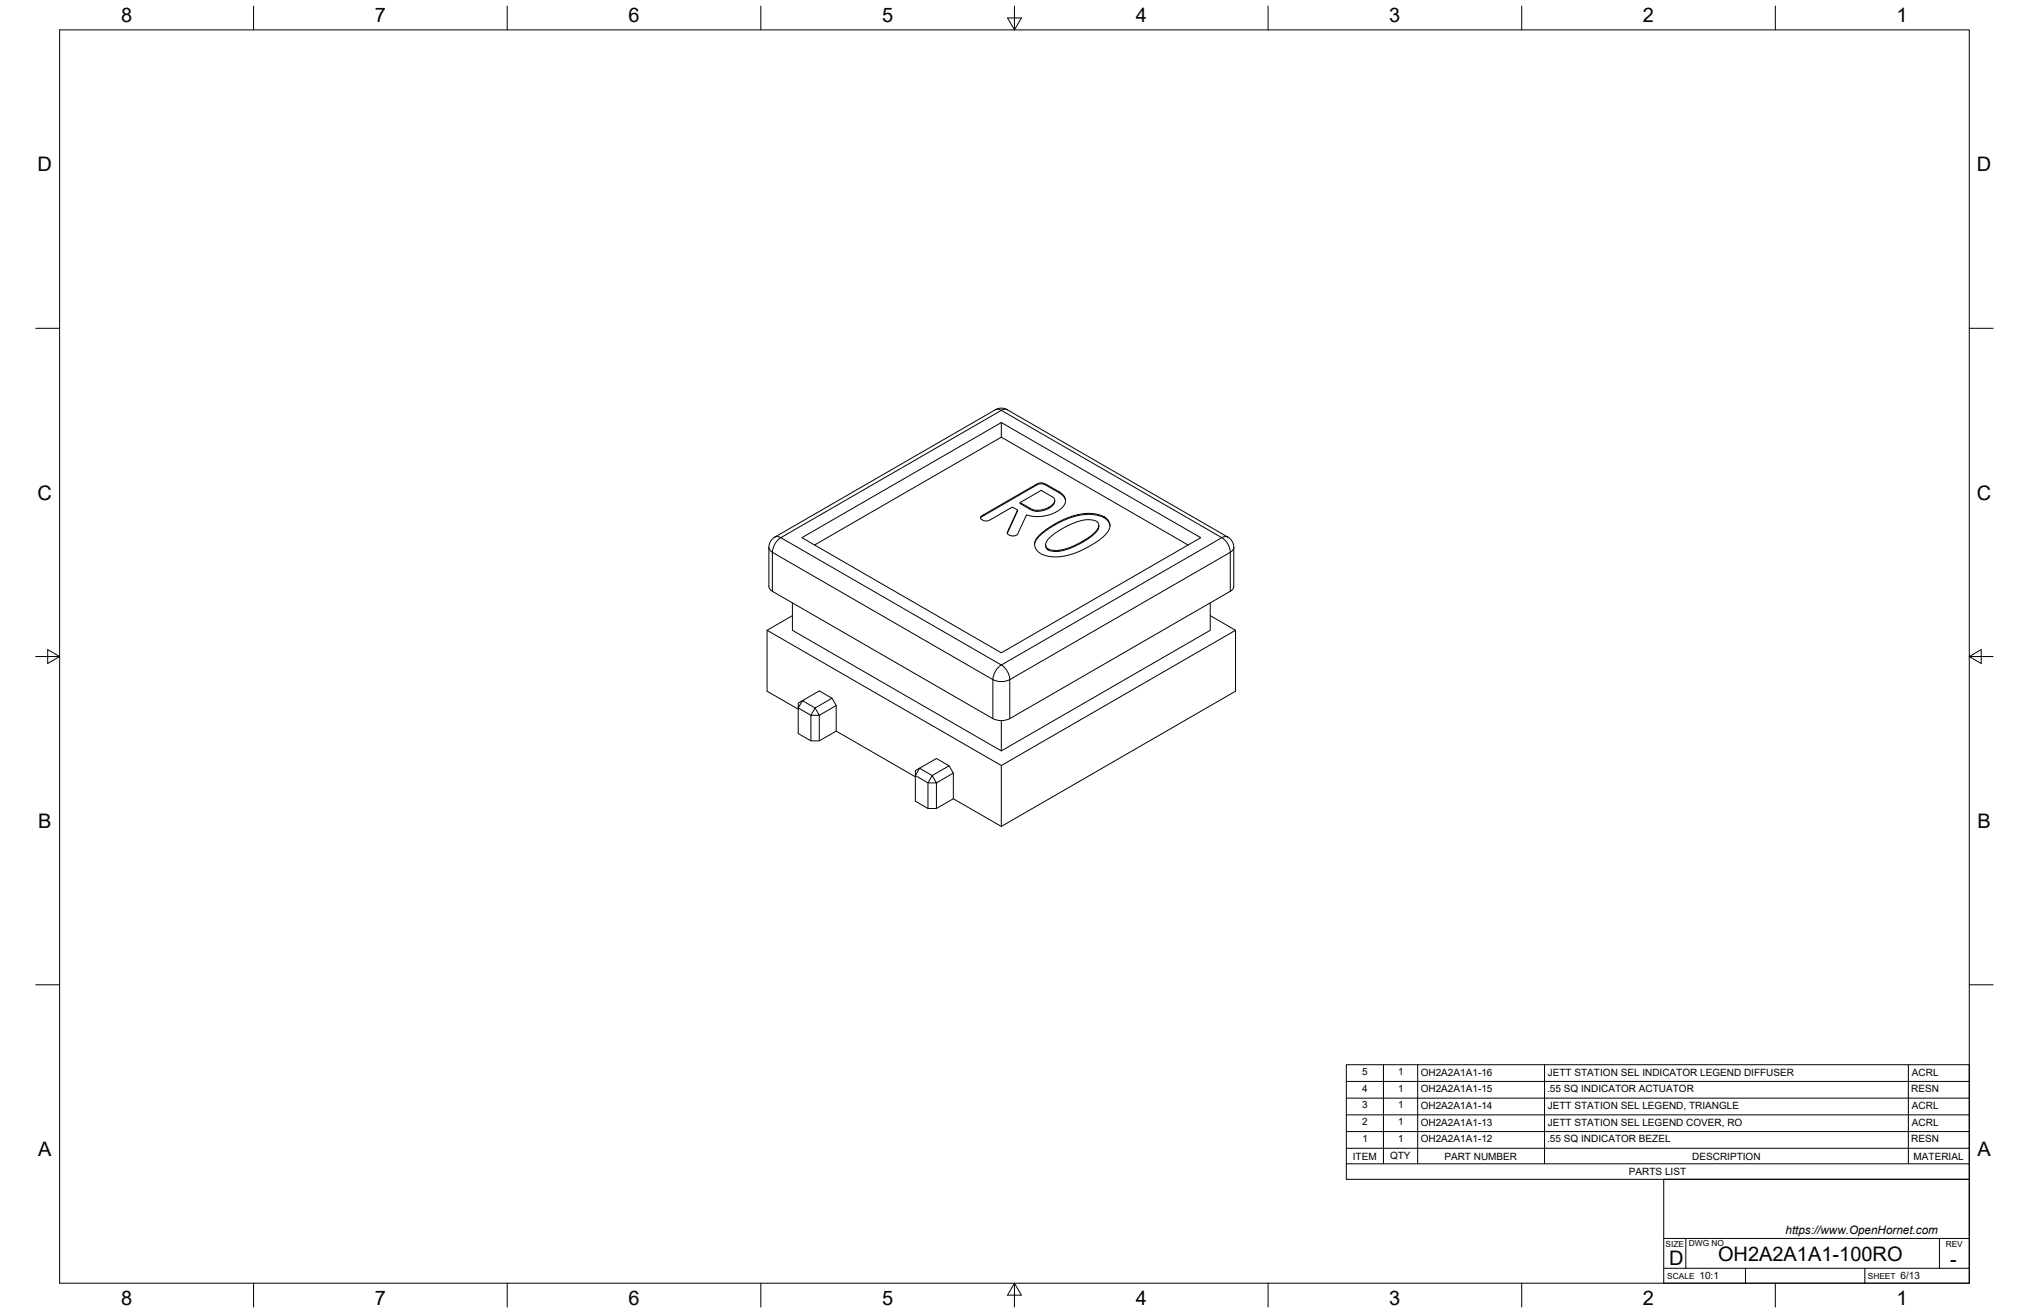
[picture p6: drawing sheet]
<svg xmlns="http://www.w3.org/2000/svg" width="864mm" height="559mm" viewBox="0 0 864 559" stroke-linecap="round" stroke-linejoin="round" font-family="sans-serif">
<!-- layer: Visible Narrow -->
<path d="M423.7 174.4l1.1-.2 1.4 .4M428.7 174.4l-1.1-.2-1.4 .4M418.8 219v.4M438.4 216.3v.4M329.8 228.6l1.2-.3 1.4 .5a8 8 0 0 0-3.7 6.2l-1.1-.9-.3-1.1M332.3 228.8l93.9-54.2 93.8 54.2-93.8 54.2zM522.6 228.6l-1.2-.3-1.3 .5a8 8 0 0 1 3.5 6.3l1.2-1 .3-1.1M328.7 251.7v-16.6l93.9 54.1v16.6M523.6 251.7v-16.6l-93.8 54.1v16.6M425 284l1.2-1a8 8 0 0 1 3.6 6.2 8 8 0 0 1-7.2 0l.5-2.3z" fill="none" stroke="#000" stroke-width=".43"/>
<!-- layer: Visible -->
<g fill="none" stroke="#000" stroke-width=".43">
<path d="M426.2 179.8v6.3l-79.5 45.8M426.2 186.1l79.5 45.8M417.5 219.8l23.8-13.8 1.2-.5 2.2 .3 7.6 4.7 1.2 2.2-.1 1.2-.6 1.2a15.5 15.5 0 0 1-15.9 4l-3.4 7.4a2.62 2.62 0 0 1-2.3 1.6 2.62 2.62 0 0 1-2.5-1.4l4.4-9.6-2.2-1.3-9.8 5.6-1.3 .3-1.4-.3a1.11 1.11 0 0 1-.9-1.6zM433.1 217.1l-4.4 9.9M434.2 213.9l9-5.2 4.4 2.6a2.05 2.05 0 0 1 1.3 1.9 2.05 2.05 0 0 1-1.3 1.9l-1.1 .7v.4M440.9 206.2v.5M445.5 206.2v.5M446.5 215.8l-2.2 1-2.7 .4v.4M448.9 212.9a4.8 4.8 0 0 1-4.3 4.2l-2.6 .5a5.4 5.4 0 0 1-3.6-.9l-4.2-2.4v-.4l5.2 2.9 2.2 .4M450.7 209.3v.4M453.5 213.3a4.7 4.7 0 0 0-2.8-3.6l-5.9-3.4-1.5-.4-1.1 .1-23.4 13.4-1.5 1.1M462.3 218.5v.4"/>
<path d="M469.9 219.9v.4v-.4M327.3 233v16.6l.3 1.1 1.1 .9M341.3 228.8l84.9-49 84.9 49-84.9 49zM417.3 220.2v.2M428.8 226.4v.4M440.3 231.2v.5M442.1 228l3-2.5 3.9-2.5 3.6-1.9 3.7-1.4 4.1-1 3.5-.2 3.2 .4 2.5 .8a4.4 4.4 0 0 1 1 7.8l-2.8 2.4-5.2 3.2-4.1 1.9-4.2 1.4-4.1 .6-3.7-.2-3.6-1.2-1.7-1.6a4.2 4.2 0 0 1 .9-6zM446.1 234.1v-.5l2 .6h2.8M449 223v.4M460.9 230.7l-4 2-3.8 1.4-3.5 .6-3-.4a2.1 2.1 0 0 1-1.5-2v-.4M460.9 230.7v-.4l-5.2 2.6-4.8 1.3v.4M467.4 225.2a2.71 2.71 0 0 0-.2-2.9 2.71 2.71 0 0 0-2.8-1l-2.4-.1-2.8 .6a34.7 34.7 0 0 0-12.8 7.4 2.63 2.63 0 0 0-.3 4.4"/>
<path d="M467.4 224.8l-2.7 3-3.8 2.5M467.7 223.6a7.5 7.5 0 0 1-4.3 5.6l-2.5 1.5M472.4 223.8a7.1 7.1 0 0 0-7-4.8l-5.5 .2-4.9 1.3-6 2.9-5.2 3.5a7.5 7.5 0 0 0-3.5 4.8M525.1 233v16.6l-.1 .7-.9 1-94.3 54.5a8 8 0 0 1-7.2 0M525.1 233a5 5 0 0 0-2.5-4.4l-93.9-54.2a5.1 5.1 0 0 0-5 0l-93.9 54.2a5 5 0 0 0-2.5 4.4M328.7 251.7l93.9 54.1M337.3 256.6v11.6l88.9 51.4M515.1 256.6v11.6l-88.9 51.4v-12.9M326.5 268.2l99.7 57.6v25.9M337.3 262l-10.8 6.2v26l13.2 7.6M515.1 262l10.8 6.2M339.7 299.2l1.8-1-1.8 3.1z"/>
<path d="M354.1 297.2l-7.2 4.1-5.4-3.1 7.2-4.2 5.4 3.2 1.8 3.1v10.9M345.1 315.3v-10.9l-5.4-3.1v10.9l5.4 3.1h3.6l7.2-4.1 33.7 19.4M346.9 301.3l1.8 3.1h-3.6zM355.9 300.3l-7.2 4.1v10.9M389.6 328l1.8-1-1.8 3.1zM396.8 330.1l1.8 3.1h-3.6zM404 325.9l-7.2 4.2-5.4-3.1 7.2-4.2 5.4 3.1 1.8 3.1v10.9M405.8 339.9l-7.2 4.2h-3.6l-5.4-3.1v-10.9l5.4 3.1v10.9M405.8 329l-7.2 4.2v10.9M426.2 325.8l99.7-57.6v26l-99.7 57.5-20.4-11.8"/>
</g>
<!-- layer: Border -->
<g fill="none" stroke="#000" stroke-width=".43">
<path d="M25.4 12.7h812.8v533.4h-812.8zM107.9 2.6v10.1M215.9 2.6v10.1M323.8 2.6v10.1M428.8 7.6h5.9l-2.9 5.1zM431.8 2.6v10.1M539.7 2.6v10.1M647.7 2.6v10.1M755.6 2.6v10.1M15.2 139.7h10.2M838.2 139.7h10.1M15.2 279.4h10.2"/>
<path d="M20.3 276.5l5.1 2.9-5.1 3zM838.2 279.4l5.1-2.9v5.9zM838.2 279.4h10.1M15.2 419.1h10.2M838.2 419.1h10.1M107.9 546.1v10.2M215.9 546.1v10.2M323.8 546.1v10.2M431.8 546.1l2.9 5.1h-5.9zM431.8 546.1v10.2M539.7 546.1v10.2M647.7 546.1v10.2"/>
<path d="M755.6 546.1v10.2"/>
</g>
<!-- layer: Titleblock -->
<path d="M708.1 501.9h130.1v44.2h-130.1zM708.1 539.8h130.1M708.1 527.1h130.1M717.5 527.1v12.7M742.9 539.8v6.3M793.7 539.8v6.3M825.5 527.1v12.7" fill="none" stroke="#000" stroke-width=".43"/>
<!-- layer: Parts Lists -->
<path d="M573 453.1h265.2v48.8h-265.2zM588.8 453.1v42.2M603.4 453.1v42.2M657.4 453.1v42.2M812.2 453.1v42.2M573 474.5h265.2M573 467.4h265.2M573 460.2h265.2M573 495.3h265.2M573 488.7h265.2M573 481.6h265.2" fill="none" stroke="#000" stroke-width=".43"/>
<g font-size="8.5">
<text x="51.6" y="9.4">8</text>
<text x="159.5" y="9.4">7</text>
<text x="267.5" y="9.4">6</text>
<text x="375.4" y="9.3">5</text>
<text x="483.4" y="9.4">4</text>
<text x="591.3" y="9.4">3</text>
<text x="699.3" y="9.4">2</text>
<text x="807.2" y="9.4">1</text>
<text x="16" y="72.9">D</text>
<text x="841.4" y="72.9">D</text>
<text x="16" y="212.6">C</text>
<text x="841.4" y="212.6">C</text>
<text x="16.2" y="352.3">B</text>
<text x="841.7" y="352.3">B</text>
<text x="16.2" y="492">A</text>
<text x="841.7" y="492">A</text>
<text x="710.4" y="538.4">D</text>
<text x="731.2" y="536.7">OH2A2A1A1-100RO</text>
<text x="830.1" y="538.8">-</text>
<text x="51.6" y="555.5">8</text>
<text x="159.5" y="555.5">7</text>
<text x="267.5" y="555.5">6</text>
<text x="375.4" y="555.4">5</text>
<text x="483.4" y="555.5">4</text>
<text x="591.3" y="555.5">3</text>
<text x="699.3" y="555.5">2</text>
<text x="807.2" y="555.5">1</text>
</g>
<text font-size="5" x="760" y="525.2">https://www.OpenHornet.com</text>
<g font-size="4.3">
<text x="579.8" y="457.5">5</text>
<text x="595.1" y="457.5">1</text>
<text x="604.7" y="457.8">OH2A2A1A1-16</text>
<text x="658.8" y="457.8">JETT STATION SEL INDICATOR LEGEND DIFFUSER</text>
<text x="813.8" y="457.8">ACRL</text>
<text x="579.8" y="464.6">4</text>
<text x="595.1" y="464.6">1</text>
<text x="604.7" y="464.9">OH2A2A1A1-15</text>
<text x="658.5" y="464.9">.55 SQ INDICATOR ACTUATOR</text>
<text x="813.4" y="464.9">RESN</text>
<text x="579.8" y="471.7">3</text>
<text x="595.1" y="471.7">1</text>
<text x="604.7" y="472">OH2A2A1A1-14</text>
<text x="658.8" y="472">JETT STATION SEL LEGEND, TRIANGLE</text>
<text x="813.8" y="472">ACRL</text>
<text x="579.8" y="478.8">2</text>
<text x="595.1" y="478.8">1</text>
<text x="604.7" y="479.1">OH2A2A1A1-13</text>
<text x="658.8" y="479.1">JETT STATION SEL LEGEND COVER, RO</text>
<text x="813.8" y="479.1">ACRL</text>
<text x="579.9" y="485.9">1</text>
<text x="595.1" y="485.9">1</text>
<text x="604.7" y="486.2">OH2A2A1A1-12</text>
<text x="658.5" y="486.2">.55 SQ INDICATOR BEZEL</text>
<text x="813.4" y="486.2">RESN</text>
<text x="575.8" y="493.5">ITEM</text>
<text x="591.7" y="493.4">QTY</text>
<text x="614.8" y="493.5">PART NUMBER</text>
<text x="720.3" y="493.5">DESCRIPTION</text>
<text x="814.5" y="493.5">MATERIAL</text>
<text x="693.3" y="500.1">PARTS LIST</text>
<text x="723.4" y="544.5">10:1</text>
<text x="809" y="544.5">6/13</text>
</g>
<g font-size="3.5">
<text x="708.9" y="530.9">SIZE</text>
<text x="718.9" y="530.5">DWG NO</text>
<text x="828.2" y="530.9">REV</text>
<text x="709.6" y="544.2">SCALE</text>
<text x="795" y="544.2">SHEET</text>
</g>
</svg>
